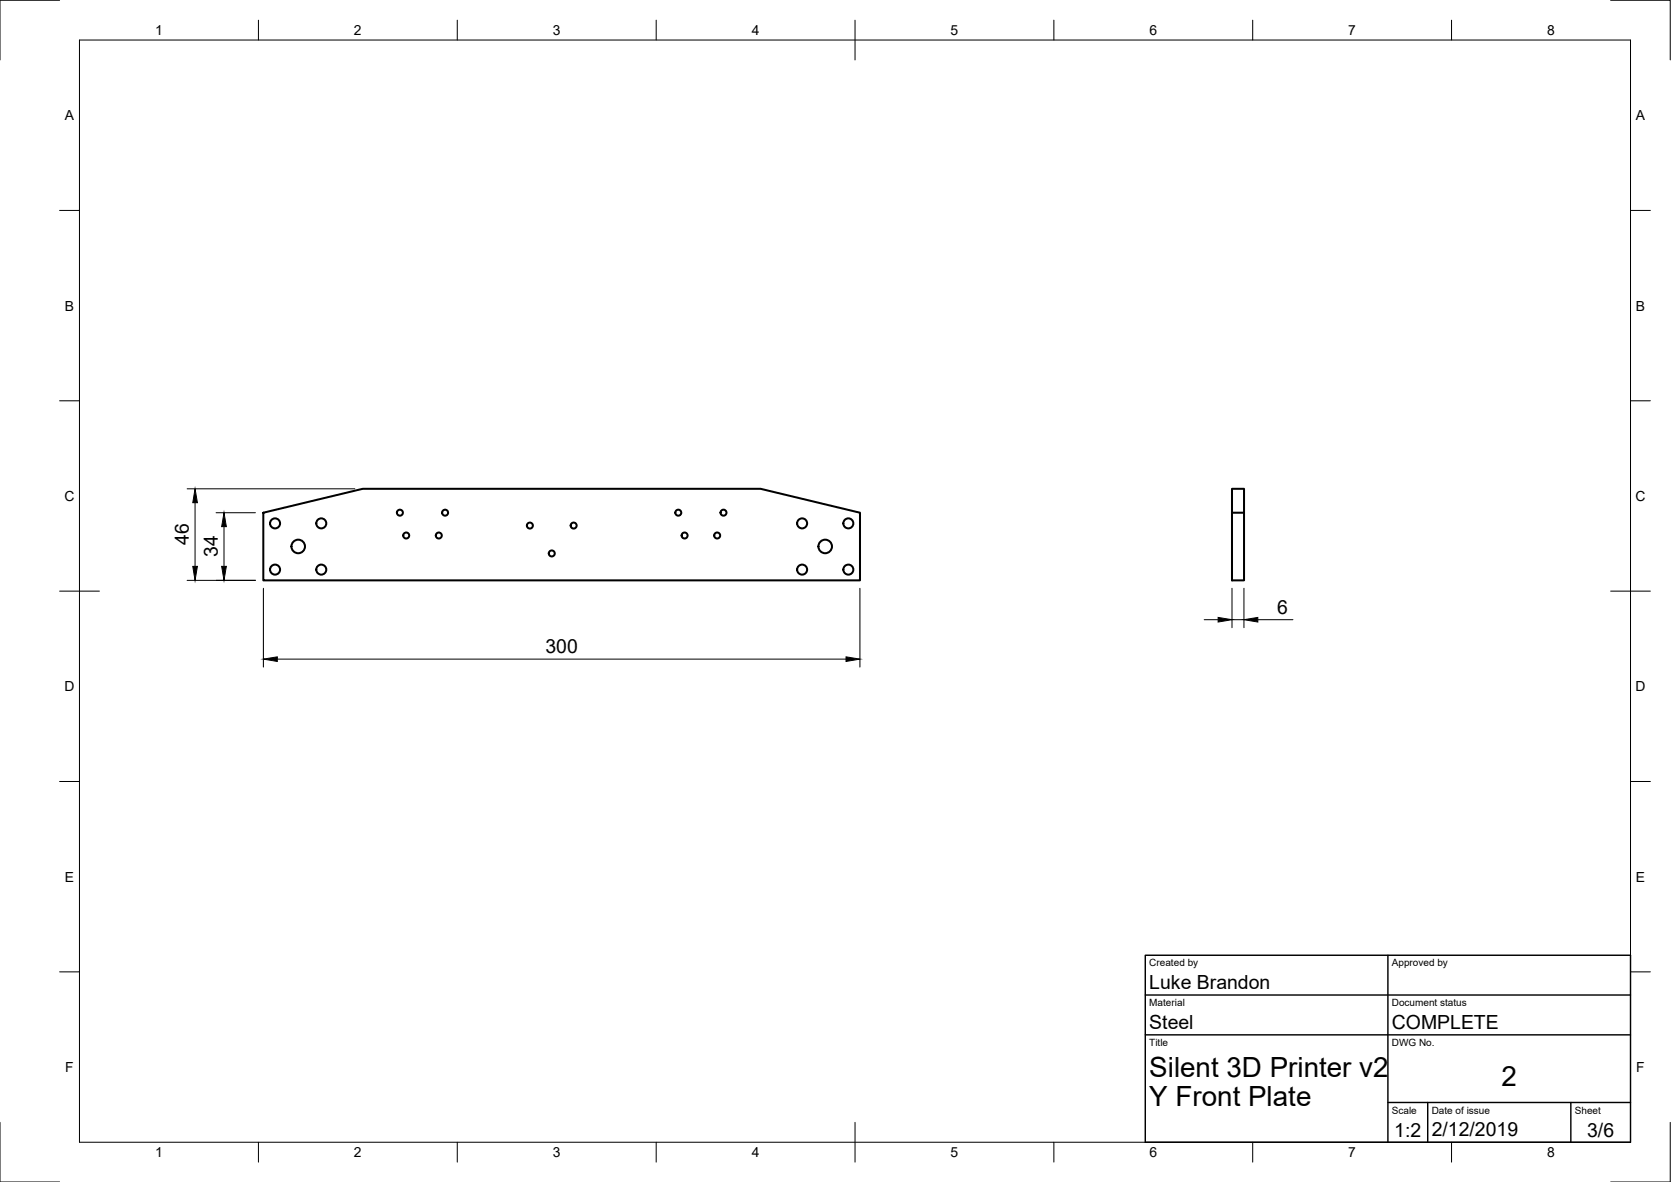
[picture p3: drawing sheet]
<svg xmlns="http://www.w3.org/2000/svg" width="420mm" height="297mm" viewBox="0 0 420 297" stroke-linecap="round" stroke-linejoin="round" font-family="sans-serif">
<!-- layer: Visible -->
<g fill="none" stroke="#000" stroke-width=".51">
<path d="M66.2 128.8l25-6h100l25 6v17h-150zM309.8 128.8h3v17h-3zM309.8 128.8v-6h3v6"/>
<circle cx="69.2" cy="131.5" r="1.26"/>
<circle cx="75" cy="137.3" r="1.7"/>
<circle cx="80.8" cy="131.5" r="1.26"/>
<circle cx="100.6" cy="128.8" r=".75"/>
<circle cx="102.1" cy="134.6" r=".75"/>
<circle cx="110.3" cy="134.6" r=".75"/>
<circle cx="111.9" cy="128.8" r=".75"/>
<circle cx="133.2" cy="132.1" r=".75"/>
<circle cx="138.7" cy="139.1" r=".75"/>
<circle cx="144.2" cy="132.1" r=".75"/>
<circle cx="170.6" cy="128.8" r=".75"/>
<circle cx="172.1" cy="134.6" r=".75"/>
<circle cx="180.3" cy="134.6" r=".75"/>
<circle cx="181.9" cy="128.8" r=".75"/>
<circle cx="201.7" cy="131.5" r="1.26"/>
<circle cx="207.5" cy="137.3" r="1.7"/>
<circle cx="213.3" cy="131.5" r="1.26"/>
<circle cx="69.2" cy="143.1" r="1.26"/>
<circle cx="80.8" cy="143.1" r="1.26"/>
<circle cx="201.7" cy="143.1" r="1.26"/>
<circle cx="213.3" cy="143.1" r="1.26"/>
</g>
<!-- layer: Border -->
<g fill="none" stroke="#000" stroke-width=".25">
<path d="M15 .1h-15v15M20 10.1h390v276.9h-390zM65 5.1v5M115 5.1v5M165 5.1v5M215 5.1v10M265 5.1v5M315 5.1v5M365 5.1v5M405 .1h15v15M15 52.9h5M410 52.9h5"/>
<path d="M15 100.7h5M410 100.7h5M15 148.6h10M405 148.6h10M15 196.4h5M410 196.4h5M15 244.2h5M410 244.2h5M0 282.1v14.9h15M65 287v5M115 287v5M165 287v5"/>
<path d="M215 282.1v9.9M265 287v5M315 287v5M365 287v5M420 282.1v14.9h-15"/>
</g>
<!-- layer: TitleBlock -->
<path d="M288 240.1h122v46.9h-122zM288 250h122M349 240.1v46.9M288 260.1h122M349 277.1h61M359 277.1v9.9M395 277.1v9.9" fill="none" stroke="#000" stroke-width=".36"/>
<!-- layer: Dimensions -->
<g fill="none" stroke="#000" stroke-width=".25">
<path d="M47.1 122.8h42.1M49 126.3v16M54.3 128.8h9.9M56.3 132.3v10M47.1 145.8h17.1M66.2 147.8v19.8M216.2 147.8v19.8M302.8 155.7h3.5M309.8 147.8v9.9M309.8 155.7h3M312.8 147.8v9.9M316.3 155.7h8.8"/>
<path d="M69.7 165.6h143"/>
</g>
<path d="M49 122.8l.6 3.5h-1.1zM56.3 128.8l.6 3.5h-1.2zM48.5 142.3h1.1l-.6 3.5zM55.7 142.3h1.2l-.6 3.5zM306.3 155.2l3.5 .5-3.5 .6zM312.8 155.7l3.5-.5v1.1zM66.2 165.6l3.5-.5v1.1zM212.7 165.1l3.5 .5-3.5 .6z" fill="#000" stroke="#000" stroke-width=".25"/>
<g font-size="7">
<text x="289" y="270.6">Silent 3D Printer v2</text>
<text x="377.5" y="273">2</text>
<text x="289" y="278.1">Y Front Plate</text>
</g>
<g font-size="4.9">
<text x="47.5" y="137" transform="rotate(-90 47.5 137)">46</text>
<text x="54.8" y="140" transform="rotate(-90 54.8 140)">34</text>
<text x="321.1" y="154.2">6</text>
<text x="137.2" y="164.1">300</text>
<text x="289" y="248.5">Luke Brandon</text>
<text x="289" y="258.6">Steel</text>
<text x="350" y="258.6">COMPLETE</text>
<text x="350.6" y="285.7">1:2</text>
<text x="360" y="285.5">2/12/2019</text>
<text x="399.1" y="285.7">3/6</text>
</g>
<g font-size="3.5">
<text x="39" y="8.8">1</text>
<text x="89" y="8.8">2</text>
<text x="139" y="8.8">3</text>
<text x="189" y="8.8">4</text>
<text x="239" y="8.8">5</text>
<text x="289" y="8.8">6</text>
<text x="339" y="8.8">7</text>
<text x="389" y="8.8">8</text>
<text x="16.3" y="30.2">A</text>
<text x="411.3" y="30.2">A</text>
<text x="16.3" y="78">B</text>
<text x="411.3" y="78">B</text>
<text x="16.2" y="125.9">C</text>
<text x="411.2" y="125.9">C</text>
<text x="16.2" y="173.7">D</text>
<text x="411.2" y="173.7">D</text>
<text x="16.3" y="221.6">E</text>
<text x="411.3" y="221.6">E</text>
<text x="16.4" y="269.4">F</text>
<text x="411.4" y="269.4">F</text>
<text x="39" y="290.8">1</text>
<text x="89" y="290.8">2</text>
<text x="139" y="290.8">3</text>
<text x="189" y="290.8">4</text>
<text x="239" y="290.8">5</text>
<text x="289" y="290.8">6</text>
<text x="339" y="290.8">7</text>
<text x="389" y="290.8">8</text>
</g>
<g font-size="2.5">
<text x="289" y="242.9">Created by</text>
<text x="350" y="242.9">Approved by</text>
<text x="289" y="252.8">Material</text>
<text x="350" y="252.8">Document status</text>
<text x="289" y="262.9">Title</text>
<text x="350" y="262.9">DWG No.</text>
<text x="350" y="279.9">Scale</text>
<text x="360" y="279.9">Date of issue</text>
<text x="396" y="279.9">Sheet</text>
</g>
</svg>
